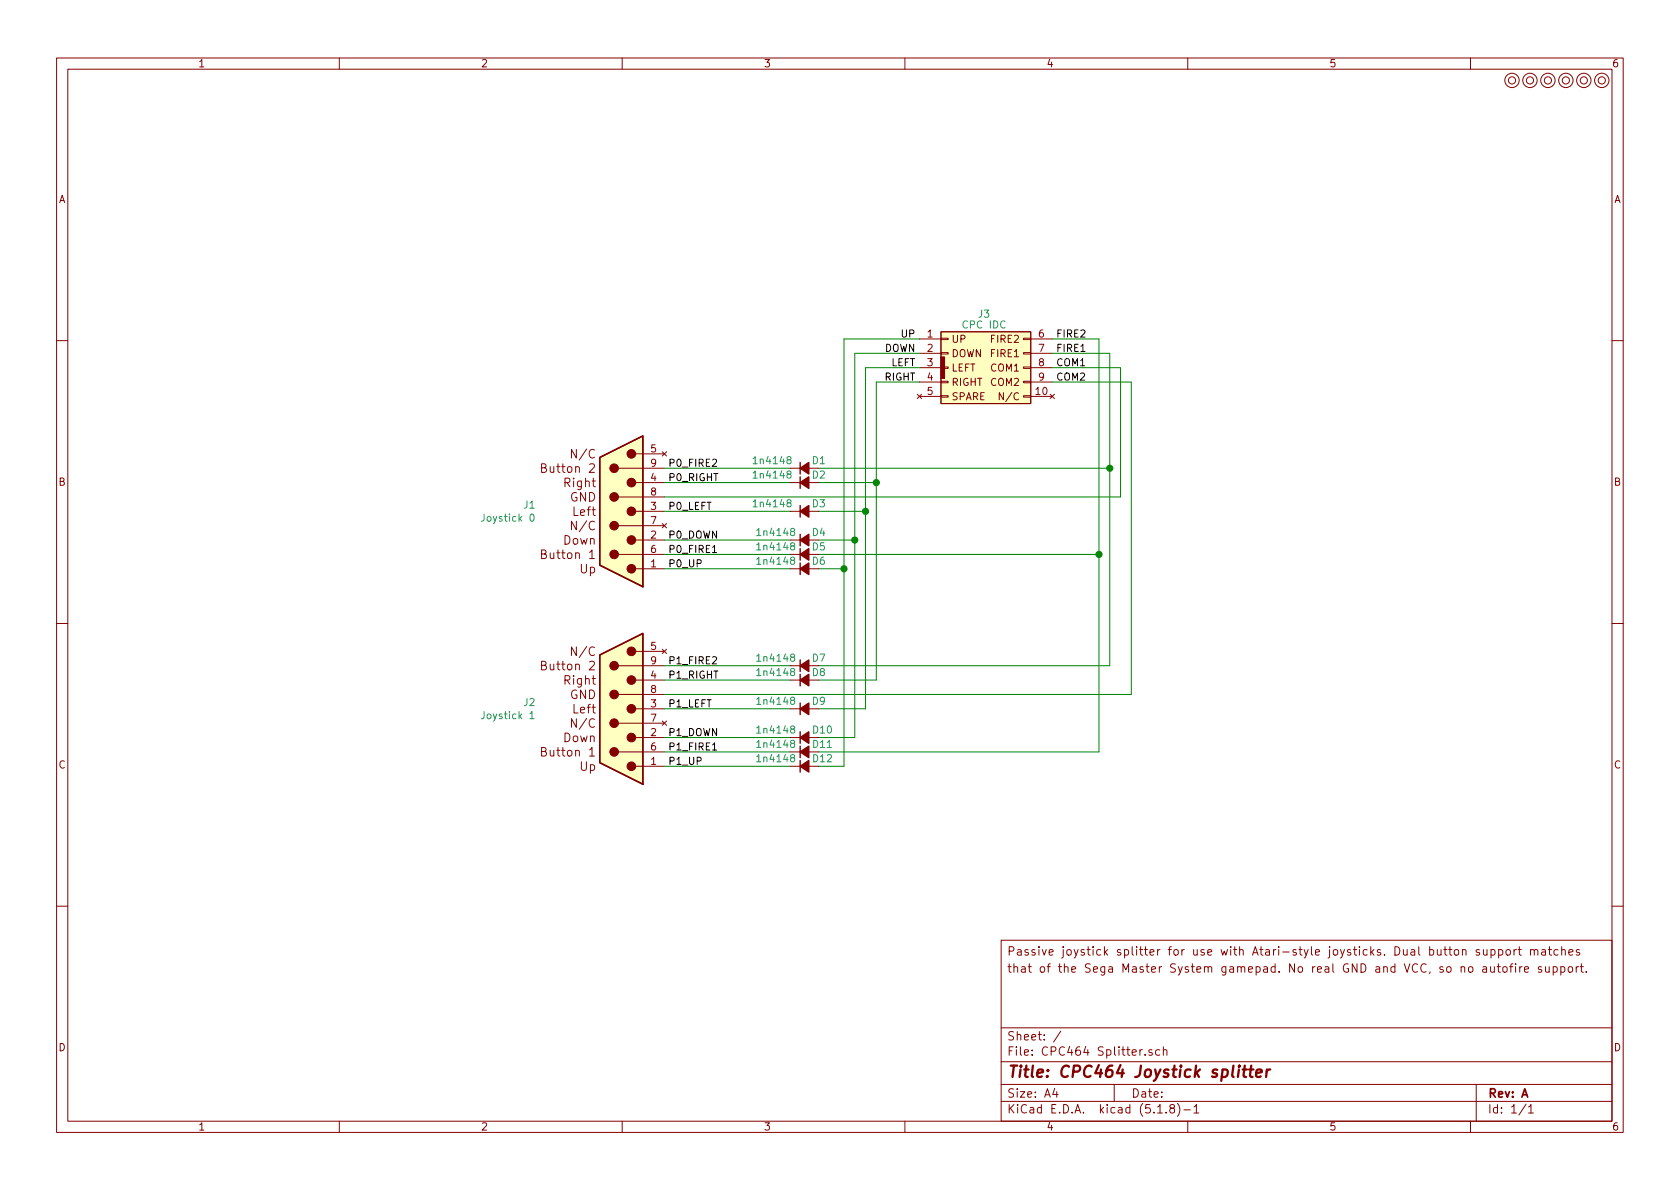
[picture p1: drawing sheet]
EESchema Schematic File Version 4
EELAYER 30 0
EELAYER END
$Descr A4 11693 8268
encoding utf-8
Sheet 1 1
Title "CPC464 Joystick splitter"
Date ""
Rev "A"
Comp ""
Comment1 ""
Comment2 ""
Comment3 "that of the Sega Master System gamepad. No real GND and VCC, so no autofire support."
Comment4 "Passive joystick splitter for use with Atari-style joysticks. Dual button support matches"
$EndDescr
$Comp
L Device:D_Small_ALT D3
U 1 1
P 5600 3550
F 0 "D3" H 5700 3500 50  0000 C CNN
F 1 "1n4148" H 5375 3500 50  0000 C CNN
F 2 "Diode_THT:D_DO-35_SOD27_P7.62mm_Horizontal" V 5600 3550 50  0001 C CNN
F 3 "~" V 5600 3550 50  0001 C CNN
	1    5600 3550
	1    0    0    1   
$EndComp
$Comp
L Device:D_Small_ALT D4
U 1 1
P 5600 3750
F 0 "D4" H 5700 3700 50  0000 C CNN
F 1 "1n4148" H 5400 3700 50  0000 C CNN
F 2 "Diode_THT:D_DO-35_SOD27_P7.62mm_Horizontal" V 5600 3750 50  0001 C CNN
F 3 "~" V 5600 3750 50  0001 C CNN
	1    5600 3750
	1    0    0    1   
$EndComp
$Comp
L Device:D_Small_ALT D5
U 1 1
P 5600 3850
F 0 "D5" H 5700 3800 50  0000 C CNN
F 1 "1n4148" H 5400 3800 50  0000 C CNN
F 2 "Diode_THT:D_DO-35_SOD27_P7.62mm_Horizontal" V 5600 3850 50  0001 C CNN
F 3 "~" V 5600 3850 50  0001 C CNN
	1    5600 3850
	1    0    0    1   
$EndComp
$Comp
L Device:D_Small_ALT D6
U 1 1
P 5600 3950
F 0 "D6" H 5700 3900 50  0000 C CNN
F 1 "1n4148" H 5400 3900 50  0000 C CNN
F 2 "Diode_THT:D_DO-35_SOD27_P7.62mm_Horizontal" V 5600 3950 50  0001 C CNN
F 3 "~" V 5600 3950 50  0001 C CNN
	1    5600 3950
	1    0    0    1   
$EndComp
$Comp
L Device:D_Small_ALT D2
U 1 1
P 5600 3350
F 0 "D2" H 5700 3300 50  0000 C CNN
F 1 "1n4148" H 5375 3300 50  0000 C CNN
F 2 "Diode_THT:D_DO-35_SOD27_P7.62mm_Horizontal" V 5600 3350 50  0001 C CNN
F 3 "~" V 5600 3350 50  0001 C CNN
	1    5600 3350
	1    0    0    1   
$EndComp
$Comp
L sega_joypad:sms_joypad J1
U 1 1
P 4325 3550
F 0 "J1" H 4919 3596 50  0000 L CNN
F 1 "Joystick 0" H 4919 3505 50  0000 L CNN
F 2 "RND:DSUB-9_Male_Horizontal_P2.77x2.84mm_EdgePinOffset7.70mm_Housed_MountingHolesOffset9.12mm" H 4325 3550 50  0001 C CNN
F 3 "" H 4325 3550 50  0001 C CNN
	1    4325 3550
	-1   0    0    -1  
$EndComp
$Comp
L sega_joypad:sms_joypad J2
U 1 1
P 4325 4925
F 0 "J2" H 4919 4971 50  0000 L CNN
F 1 "Joystick 1" H 4919 4880 50  0000 L CNN
F 2 "RND:DSUB-9_Male_Horizontal_P2.77x2.84mm_EdgePinOffset7.70mm_Housed_MountingHolesOffset9.12mm" H 4325 4925 50  0001 C CNN
F 3 "" H 4325 4925 50  0001 C CNN
	1    4325 4925
	-1   0    0    -1  
$EndComp
$Comp
L Device:D_Small_ALT D1
U 1 1
P 5600 3250
F 0 "D1" H 5700 3200 50  0000 C CNN
F 1 "1n4148" H 5375 3200 50  0000 C CNN
F 2 "Diode_THT:D_DO-35_SOD27_P7.62mm_Horizontal" V 5600 3250 50  0001 C CNN
F 3 "~" V 5600 3250 50  0001 C CNN
	1    5600 3250
	1    0    0    1   
$EndComp
$Comp
L Device:D_Small_ALT D9
U 1 1
P 5600 4925
F 0 "D9" H 5700 4875 50  0000 C CNN
F 1 "1n4148" H 5400 4875 50  0000 C CNN
F 2 "Diode_THT:D_DO-35_SOD27_P7.62mm_Horizontal" V 5600 4925 50  0001 C CNN
F 3 "~" V 5600 4925 50  0001 C CNN
	1    5600 4925
	1    0    0    1   
$EndComp
$Comp
L Device:D_Small_ALT D10
U 1 1
P 5600 5125
F 0 "D10" H 5725 5075 50  0000 C CNN
F 1 "1n4148" H 5400 5075 50  0000 C CNN
F 2 "Diode_THT:D_DO-35_SOD27_P7.62mm_Horizontal" V 5600 5125 50  0001 C CNN
F 3 "~" V 5600 5125 50  0001 C CNN
	1    5600 5125
	1    0    0    1   
$EndComp
$Comp
L Device:D_Small_ALT D11
U 1 1
P 5600 5225
F 0 "D11" H 5725 5175 50  0000 C CNN
F 1 "1n4148" H 5400 5175 50  0000 C CNN
F 2 "Diode_THT:D_DO-35_SOD27_P7.62mm_Horizontal" V 5600 5225 50  0001 C CNN
F 3 "~" V 5600 5225 50  0001 C CNN
	1    5600 5225
	1    0    0    1   
$EndComp
$Comp
L Device:D_Small_ALT D12
U 1 1
P 5600 5325
F 0 "D12" H 5725 5275 50  0000 C CNN
F 1 "1n4148" H 5400 5275 50  0000 C CNN
F 2 "Diode_THT:D_DO-35_SOD27_P7.62mm_Horizontal" V 5600 5325 50  0001 C CNN
F 3 "~" V 5600 5325 50  0001 C CNN
	1    5600 5325
	1    0    0    1   
$EndComp
$Comp
L Device:D_Small_ALT D8
U 1 1
P 5600 4725
F 0 "D8" H 5700 4675 50  0000 C CNN
F 1 "1n4148" H 5400 4675 50  0000 C CNN
F 2 "Diode_THT:D_DO-35_SOD27_P7.62mm_Horizontal" V 5600 4725 50  0001 C CNN
F 3 "~" V 5600 4725 50  0001 C CNN
	1    5600 4725
	1    0    0    1   
$EndComp
$Comp
L Device:D_Small_ALT D7
U 1 1
P 5600 4625
F 0 "D7" H 5700 4575 50  0000 C CNN
F 1 "1n4148" H 5400 4575 50  0000 C CNN
F 2 "Diode_THT:D_DO-35_SOD27_P7.62mm_Horizontal" V 5600 4625 50  0001 C CNN
F 3 "~" V 5600 4625 50  0001 C CNN
	1    5600 4625
	1    0    0    1   
$EndComp
$Comp
L cpc_idc:CPC_IDC J3
U 1 1
P 6850 2550
F 0 "J3" H 6850 2925 50  0000 C CNN
F 1 "CPC IDC" H 6850 2850 50  0000 C CNN
F 2 "IDC_Joystick:IDC_Joystick" H 6875 2225 50  0001 C CNN
F 3 "" H 6875 2225 50  0001 C CNN
	1    6850 2550
	1    0    0    -1  
$EndComp
Wire Wire Line
	5875 2350 5875 3950
Wire Wire Line
	5950 2450 5950 3750
Wire Wire Line
	5700 3950 5875 3950
Connection ~ 5875 3950
Wire Wire Line
	5875 5325 5700 5325
Wire Wire Line
	5875 3950 5875 5325
Wire Wire Line
	5700 3750 5950 3750
Connection ~ 5950 3750
Wire Wire Line
	5950 3750 5950 5125
Wire Wire Line
	5700 5125 5950 5125
Wire Wire Line
	6025 2550 6025 3550
Wire Wire Line
	6025 3550 5700 3550
Wire Wire Line
	6025 3550 6025 4925
Wire Wire Line
	6025 4925 5700 4925
Connection ~ 6025 3550
Wire Wire Line
	6100 4725 5700 4725
Wire Wire Line
	5700 3350 6100 3350
Wire Wire Line
	6100 2650 6100 3350
Connection ~ 6100 3350
Wire Wire Line
	6100 3350 6100 4725
Text Label 4650 5325 0    50   ~ 0
P1_UP
Text Label 4650 4725 0    50   ~ 0
P1_RIGHT
Wire Wire Line
	4625 5325 5500 5325
Wire Wire Line
	4625 5225 5500 5225
Wire Wire Line
	4625 5125 5500 5125
Wire Wire Line
	4625 4925 5500 4925
Wire Wire Line
	4625 4725 5500 4725
Wire Wire Line
	4625 4625 5500 4625
Wire Wire Line
	4625 3950 5500 3950
Wire Wire Line
	4625 3850 5500 3850
Wire Wire Line
	4625 3750 5500 3750
Wire Wire Line
	4625 3550 5500 3550
Wire Wire Line
	4625 3350 5500 3350
Wire Wire Line
	4625 3250 5500 3250
Text Label 4650 4925 0    50   ~ 0
P1_LEFT
Text Label 4650 5125 0    50   ~ 0
P1_DOWN
Text Label 4650 5225 0    50   ~ 0
P1_FIRE1
Text Label 4650 4625 0    50   ~ 0
P1_FIRE2
Text Label 4650 3950 0    50   ~ 0
P0_UP
Text Label 4650 3750 0    50   ~ 0
P0_DOWN
Text Label 4650 3550 0    50   ~ 0
P0_LEFT
Text Label 4650 3350 0    50   ~ 0
P0_RIGHT
Text Label 4650 3250 0    50   ~ 0
P0_FIRE2
Text Label 4650 3850 0    50   ~ 0
P0_FIRE1
Text Label 6375 2350 2    50   ~ 0
UP
Text Label 6375 2450 2    50   ~ 0
DOWN
Text Label 6375 2550 2    50   ~ 0
LEFT
Text Label 6375 2650 2    50   ~ 0
RIGHT
Text Label 7350 2350 0    50   ~ 0
FIRE2
Text Label 7350 2450 0    50   ~ 0
FIRE1
Text Label 7350 2550 0    50   ~ 0
COM1
Text Label 7350 2650 0    50   ~ 0
COM2
Wire Wire Line
	7650 2350 7650 3850
Wire Wire Line
	7650 5225 7650 3850
Connection ~ 7650 3850
Wire Wire Line
	5700 5225 7650 5225
Wire Wire Line
	5700 3850 7650 3850
Wire Wire Line
	7725 2450 7725 3250
Wire Wire Line
	5700 3250 7725 3250
Wire Wire Line
	7725 3250 7725 4625
Wire Wire Line
	5700 4625 7725 4625
Connection ~ 7725 3250
Wire Wire Line
	7800 2550 7800 3450
Wire Wire Line
	4625 3450 7800 3450
Wire Wire Line
	7875 2650 7875 4825
Wire Wire Line
	4625 4825 7875 4825
Wire Wire Line
	7325 2650 7875 2650
Wire Wire Line
	7325 2550 7800 2550
Wire Wire Line
	7325 2450 7725 2450
Wire Wire Line
	7325 2350 7650 2350
Wire Wire Line
	5875 2350 6400 2350
Wire Wire Line
	5950 2450 6400 2450
Wire Wire Line
	6025 2550 6400 2550
Wire Wire Line
	6100 2650 6400 2650
$Comp
L mounting:Mounting M1
U 1 1
P 10775 550
F 0 "M1" H 10775 650 50  0001 C CNN
F 1 "Mounting" H 10775 475 50  0001 C CNN
F 2 "mounting:M3_pin" H 10775 550 50  0001 C CNN
F 3 "~" H 10775 550 50  0001 C CNN
	1    10775 550 
	1    0    0    -1  
$EndComp
$Comp
L mounting:Mounting M2
U 1 1
P 10900 550
F 0 "M2" H 10900 650 50  0001 C CNN
F 1 "Mounting" H 10900 475 50  0001 C CNN
F 2 "mounting:M3_pin" H 10900 550 50  0001 C CNN
F 3 "~" H 10900 550 50  0001 C CNN
	1    10900 550 
	1    0    0    -1  
$EndComp
$Comp
L mounting:Mounting M3
U 1 1
P 11025 550
F 0 "M3" H 11025 650 50  0001 C CNN
F 1 "Mounting" H 11025 475 50  0001 C CNN
F 2 "mounting:M3_pin" H 11025 550 50  0001 C CNN
F 3 "~" H 11025 550 50  0001 C CNN
	1    11025 550 
	1    0    0    -1  
$EndComp
$Comp
L mounting:Mounting M4
U 1 1
P 11150 550
F 0 "M4" H 11150 650 50  0001 C CNN
F 1 "Mounting" H 11150 475 50  0001 C CNN
F 2 "mounting:M3_pin" H 11150 550 50  0001 C CNN
F 3 "~" H 11150 550 50  0001 C CNN
	1    11150 550 
	1    0    0    -1  
$EndComp
$Comp
L mounting:Mounting M5
U 1 1
P 10525 550
F 0 "M5" H 10525 650 50  0001 C CNN
F 1 "Mounting" H 10525 475 50  0001 C CNN
F 2 "mounting:M3_pin" H 10525 550 50  0001 C CNN
F 3 "~" H 10525 550 50  0001 C CNN
	1    10525 550 
	1    0    0    -1  
$EndComp
$Comp
L mounting:Mounting M6
U 1 1
P 10650 550
F 0 "M6" H 10650 650 50  0001 C CNN
F 1 "Mounting" H 10650 475 50  0001 C CNN
F 2 "mounting:M3_pin" H 10650 550 50  0001 C CNN
F 3 "~" H 10650 550 50  0001 C CNN
	1    10650 550 
	1    0    0    -1  
$EndComp
$EndSCHEMATC
